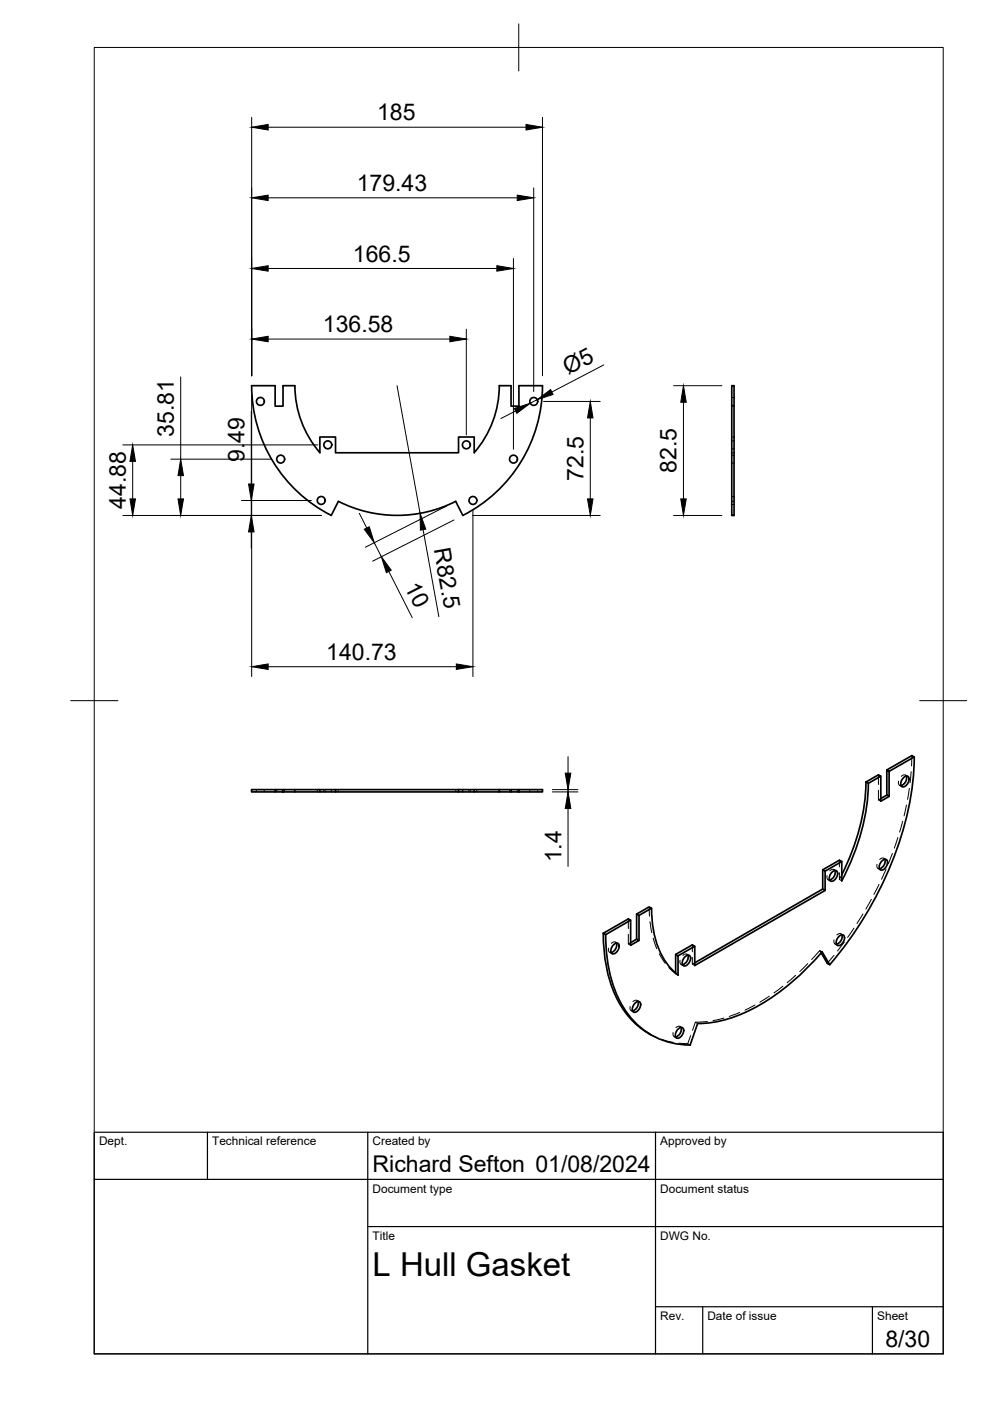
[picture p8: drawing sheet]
<svg xmlns="http://www.w3.org/2000/svg" width="210mm" height="297mm" viewBox="0 0 210 297" stroke-linecap="round" stroke-linejoin="round" font-family="sans-serif">
<!-- layer: Visible -->
<g fill="none" stroke="#000" stroke-width=".36">
<path d="M53.3 81.8h5v4.3h1.7v-4.3h2.5M53.4 81.8a30.8 30.8 0 0 0 16.8 27.5l1.5-3M62.5 81.8a21.7 21.7 0 0 0 5.3 14.2M105.9 81.8h2.5v4.3h1.6v-4.3h5a30.9 30.9 0 0 1-16.9 27.5l-1.5-3M105.9 81.8a21.7 21.7 0 0 1-5.4 14.2v-3.3h-3.3v3.3h-26.1v-3.3h-3.3v3.3M155.2 81.8h.4v27.5h-.4zM96.6 106.3a27.5 27.5 0 0 1-24.8 0M58.3 167.4h1.7v.5h-1.7zM58.3 167.4h-5v.5h5M60 167.4h2.5v.5h-2.5M62.5 167.4h45.9M62.5 167.9h5.3"/>
<path d="M67.8 167.4v.5h3.3M71.1 167.4v.5h26.1M97.2 167.4v.5h3.3M100.5 167.4v.5h5.4M105.9 167.4v.5h2.5M110 167.4h-1.6v.5h1.6M110 167.4h5v.5h-5M110 167.4v.5M183.6 165.8l2.6-1.5 .6 .3v5.3l1.7-1M183.6 165.8a45.4 45.4 0 0 1-5.1 19.7M184.1 166.1a45.7 45.7 0 0 1-5.6 20.7v-4.1l-.5-.3-3.6 2v4.1l-27.1 15.6M186.8 164.6l-2.7 1.5-.5-.3"/>
<path d="M188 163.2l.5 .3v5.4l-.5-.3zM188 163.2l5.3-3 .5 .3-5.3 3M188 168.6l-1.2 .7M191.6 164.9a.65 .65 0 0 1 1.1-.1 1.54 1.54 0 0 1-1.5 2 1.42 1.42 0 0 1 .4-1.9zM192.2 164.6a1.74 1.74 0 0 1-1.2 2M193.8 160.5a67.9 67.9 0 0 1-11 34.7l-4 5.7-2.9 3.6M127.9 197.9a28.4 28.4 0 0 0 4.7 16.7 16.9 16.9 0 0 0 5.4 4.8M128.4 198.2a28.9 28.9 0 0 0 4.4 16.3 16.2 16.2 0 0 0 13.5 7.1l1.6-4.6a30 30 0 0 0 17.7-7l4.5-3.7 4.2-4.5M130.7 200a1.74 1.74 0 0 1-1.1 2M133.7 195.1l-5.3 3.1-.5-.3M135 193.8v5.3l.5 .3-1.8 1v-5.3l-.5-.3-5.3 3.1M135 193.8l.5 .3v5.3"/>
<path d="M135 193.8l2.6-1.5 .5 .3-2.6 1.5M135 199.1l-1.3 .8M138.2 192.6a19 19 0 0 0 4 12.7l1.6 1.4v-4M174.9 188.8l-27.6 15.9v-4.1l-.5-.3-3.5 2.1v3.9M174.9 184.7v4.1l-.5-.3M176.4 184.9a.65 .65 0 0 1 1.1-.1 1.54 1.54 0 0 1-1.4 2 1.42 1.42 0 0 1 .3-1.9zM177.1 184.6a1.74 1.74 0 0 1-1.2 2M177.9 198.5a.65 .65 0 0 1 1.1 0 1.54 1.54 0 0 1-1.5 1.9 1.42 1.42 0 0 1 .4-1.9zM178.5 182.7l-3.6 2-.5-.3M178.5 198.2a1.74 1.74 0 0 1-1.1 2M187 182.5a.65 .65 0 0 1 1.1 0 1.54 1.54 0 0 1-1.4 1.9 1.42 1.42 0 0 1 .3-1.9zM187.6 182.2a1.74 1.74 0 0 1-1.1 2"/>
<path d="M130.1 200.3a.65 .65 0 0 1 1.1-.1 1.54 1.54 0 0 1-1.4 2 1.42 1.42 0 0 1 .3-1.9zM134.7 212.7a.65 .65 0 0 1 1.1-.1 1.54 1.54 0 0 1-1.5 2 1.42 1.42 0 0 1 .4-1.9zM135.3 212.3a1.74 1.74 0 0 1-1.2 2M143.8 218.2a.65 .65 0 0 1 1.1-.1 1.54 1.54 0 0 1-1.5 2 1.42 1.42 0 0 1 .4-1.9zM144.4 217.9a1.74 1.74 0 0 1-1.1 2M145.2 202.8a.65 .65 0 0 1 1.2 0 1.54 1.54 0 0 1-1.5 2 1.42 1.42 0 0 1 .3-2zM145.9 202.5a1.74 1.74 0 0 1-1.2 2M147.3 200.6l-3.5 2.1-.5-.3M174.3 201.8l1.6 2.7-.5-.3-1.3-2.2"/>
<circle cx="55.2" cy="85.1" r=".84"/>
<circle cx="59.5" cy="97.3" r=".84"/>
<circle cx="69.5" cy="94.3" r=".84"/>
<circle cx="98.9" cy="94.3" r=".84"/>
<circle cx="108.9" cy="97.3" r=".84"/>
<circle cx="113.2" cy="85.1" r=".84"/>
<circle cx="68.1" cy="106.1" r=".84"/>
<circle cx="100.3" cy="106.1" r=".84"/>
</g>
<!-- layer: Hidden -->
<g fill="none" stroke="#000" stroke-width=".21">
<path d="M155.2 86.1h.4M155.2 92.7h.4M155.2 96h.4M155.2 95.2h.4M155.2 93.5h.4M155.2 85.9h.4M155.2 84.3h.4M155.2 98.2h.4M155.2 96.5h.4M155.2 106.3h.4M155.2 107h.4M155.2 105.3h.4"/>
<path d="M54.4 167.4v.5M56 167.4v.5M58.7 167.4v.5M60.3 167.4v.5M67.3 167.4v.5M68.6 167.4v.5M68.9 167.4v.5M70.2 167.4v.5M70.3 167.4v.5M71.7 167.4v.5M96.6 167.4v.5M98 167.4v.5"/>
<path d="M98.1 167.4v.5M99.4 167.4v.5M99.7 167.4v.5M101.1 167.4v.5M108 167.4v.5M109.7 167.4v.5M112.3 167.4v.5M114 167.4v.5M186.2 164.3v2M186.2 167.5v2.1M186.8 169.3l-.6 .3 .6 .3M190.4 177.6l-.8 2.2"/>
<path d="M190.5 165.6a.64 .64 0 0 0 .5 1M190.7 166.5l.5 .3M191.4 174.1l-.7 2.3M192 164.3l.5 .3M192.2 164.6a.62 .62 0 0 0-1.1 0M192.2 170.7l-.5 2.3M192.8 167.1l-.4 2.4M193.2 163.6l-.2 2.4M193.3 160.2v2.2M130.5 199.8l.5 .2M130.7 200a.63 .63 0 0 0-1.1 0M133.2 194.8v2.1"/>
<path d="M133.2 198.1v2M133.7 199.9l-.5 .2 .5 .3M137.6 192.3l.1 1.9M137.8 195.4l.4 2.4M138.5 198.9l.8 2.3M175.4 185.6a.61 .61 0 0 0 .5 1M175.6 186.5l.5 .3M176.8 199.3a.61 .61 0 0 0 .6 .9M176.8 184.4l.5 .2M177 184.6a.63 .63 0 0 0-1.1 0M178 185v1.5l.5-1M178 182.4v1.4"/>
<path d="M178 186.5l.5 .3M178.3 198l.5 .3M178.5 198.2a.62 .62 0 0 0-1.1 0M179 199.7l-1.4 1.9M181.1 196.8l-1.4 2M183 193.8l-1.3 2M184.7 190.7l-1.1 2.1M185.9 183.2a.64 .64 0 0 0 .6 1M186.2 184.1l.4 .3M186.4 187.5l-1.1 2.1M187.4 182l.5 .3M187.6 182.2a.62 .62 0 0 0-1.1 0"/>
<path d="M187.9 184.3l-1 2.1M189.2 180.9l-.9 2.3M129 201a.61 .61 0 0 0 .6 1M129.3 201.9l.5 .3M133.6 213.4a.62 .62 0 0 0 .5 .9M133.8 214.3l.5 .3M135.1 212.1l.5 .3M135.3 212.4a.62 .62 0 0 0-1.1 0M137.5 219.1l1.8 .9M139.8 202.2l1.3 2M141.8 205.2l1.5 1.3v-.2M142.7 218.9a.61 .61 0 0 0 .5 .9"/>
<path d="M142.9 219.8l.5 .3M143.3 206.5l.5 .2M144.2 203.6a.64 .64 0 0 0 .5 .9M144.2 217.6l.5 .3M144.4 217.9a.63 .63 0 0 0-1.1 0M144.4 204.5l.5 .3M145.6 202.3l.6 .3M145.9 202.6a.62 .62 0 0 0-1.1 0M146.4 219.6l-.6 1.7-1.9-.1M146.8 203v1.4l.5-.3M146.8 200.3v1.5M146.8 204.4l.5 .3"/>
<path d="M147.4 216.7l.5 .3M150 216.6l-2.6 .1-.6 1.7M153.5 215.9l-2.3 .5M156.8 214.7l-2.2 .8M160.1 213.1l-2.2 1.1M163.1 211.2l-2 1.3M166 209.1l-1.9 1.4M168.7 206.8l-1.8 1.6M171.3 204.3l-1.7 1.7M173.8 201.5l.5 .3M174.1 202l-.3-.5-1.7 1.9M176.8 202.6l-1.4 1.6"/>
<path d="M177.1 200.2l.4 .2M140.4 220.4l2.3 .6M145.8 221.3l.5 .3"/>
</g>
<!-- layer: BORDER -->
<path d="M20 10.1h180v276.9h-180zM110 5.1v10M15 148.6h10M195 148.6h10" fill="none" stroke="#000" stroke-width=".21"/>
<!-- layer: TITLEBLOCK -->
<path d="M20 240.1h180v46.9h-180zM20 250h180M44 240.1v9.9M78 240.1v46.9M139 240.1v46.9M78 260.1h122M139 277.1h61M149 277.1v9.9M185 277.1v9.9" fill="none" stroke="#000" stroke-width=".25"/>
<!-- layer: FD_Dimensions -->
<g fill="none" stroke="#000" stroke-width=".21">
<path d="M53.4 24.9v54.8M56.9 27h54.6M113.2 39.8v43.2M115 24.9v54.8M56.9 41.9h52.8M56.9 56.9h48.4M108.9 54.8v40.5M38.3 79.9v17.5M56.9 71.9h38.5M98.9 69.8v22.4M128 77.4l-11 5.7M26 94.3h41.4"/>
<path d="M28.1 97.8v8M36.2 97.4h21.2M53.3 87.2v15.4M53.4 83.9v59.6M84.2 81.8l4.9 27M109.3 87.1l-3.1 1.6M113.9 84.7l-1.5 .8M115.3 85.1h12M125.2 88.6v17.2M142.8 81.8h10.3M144.9 85.3v20.5M26 109.3h42.1"/>
<path d="M38.3 100.8v5M51.2 106.1h14.8M53.3 106.1v3.2M53.3 112.8v3.5M76.2 108.8l1.6 3.2M79.4 115.1l1.5 2.9M89.7 112.3l3.3 18.5M94.7 107.3l-17.2 8.7M96.3 110.2l-17.3 8.8M100.2 109.3h27.1M100.3 108.2v35.3M142.8 109.3h10.3"/>
<path d="M82.4 121.2l5 9.7M56.9 141.4h39.9M117.1 167.4h5.4M117.1 167.9h5.4M120.4 160.4v3.5M120.4 167.4v.5M120.4 171.4v12.3"/>
</g>
<g fill="#000" stroke="#000" stroke-width=".21">
<path d="M53.4 27l3.5-.6v1.2zM111.5 26.4l3.5 .6-3.5 .6zM53.4 41.9l3.5-.5v1.1zM53.4 56.9l3.5-.6v1.2zM105.3 56.3l3.6 .6-3.6 .6zM109.7 41.4l3.5 .5-3.5 .6zM53.4 71.9l3.5-.6v1.2zM95.4 71.3l3.5 .6-3.5 .6zM28.1 94.3l.6 3.5h-1.1zM109.1 86.6l3.3-1.1-2.8 2.1zM113.9 84.7l2.8-2.1 .6 1zM125.2 85.1l.5 3.5h-1.1z"/>
<path d="M144.9 81.8l.6 3.5h-1.2zM27.6 105.8h1.1l-.6 3.5zM37.7 105.8h1.2l-.6 3.5zM38.3 97.4l.6 3.4h-1.2zM53.3 109.3l.6 3.5h-1.2zM52.7 102.6h1.2l-.6 3.5zM77.2 112.2l1.1-.5 1.1 3.4zM89.1 108.8l1.2 3.4-1.2 .2zM124.6 105.8h1.1l-.5 3.5zM144.3 105.8h1.2l-.6 3.5zM80.9 118l2.1 2.9-1.1 .5zM53.4 141.4l3.5-.6v1.1z"/>
<path d="M96.8 140.8l3.5 .6-3.5 .5zM119.8 163.9h1.2l-.6 3.5zM120.4 167.9l.6 3.5h-1.2z"/>
</g>
<text font-size="7" x="79" y="270.6">L Hull Gasket</text>
<g font-size="4.9">
<text x="79.9" y="25.5">185</text>
<text x="75.6" y="40.5">179.43</text>
<text x="74.8" y="55.5">166.5</text>
<text x="68.5" y="70.4">136.58</text>
<text x="120.5" y="79.6" transform="rotate(-28 120.5 79.6)">Ø5</text>
<text x="36.9" y="92.7" transform="rotate(-90 36.9 92.7)">35.81</text>
<text x="51.8" y="97.9" transform="rotate(-90 51.8 97.9)">9.49</text>
<text x="123.7" y="102" transform="rotate(-90 123.7 102)">72.5</text>
<text x="143.4" y="100.3" transform="rotate(-90 143.4 100.3)">82.5</text>
<text x="26.7" y="107.9" transform="rotate(-90 26.7 107.9)">44.88</text>
<text x="91.9" y="116.5" transform="rotate(80 91.9 116.5)">R82.5</text>
<text x="85.7" y="124.4" transform="rotate(63 85.7 124.4)">10</text>
<text x="69.2" y="139.9">140.73</text>
<text x="119" y="182.8" transform="rotate(-90 119 182.8)">1.4</text>
<text x="79" y="248.5">Richard Sefton 01/08/2024</text>
<text x="187.7" y="285.7">8/30</text>
</g>
<g font-size="2.5">
<text x="21" y="242.9">Dept.</text>
<text x="45" y="242.9">Technical reference</text>
<text x="79" y="242.9">Created by</text>
<text x="140" y="242.9">Approved by</text>
<text x="79" y="252.8">Document type</text>
<text x="140" y="252.8">Document status</text>
<text x="79" y="262.9">Title</text>
<text x="140" y="262.9">DWG No.</text>
<text x="140" y="279.9">Rev.</text>
<text x="150" y="279.9">Date of issue</text>
<text x="186" y="279.9">Sheet</text>
</g>
</svg>
